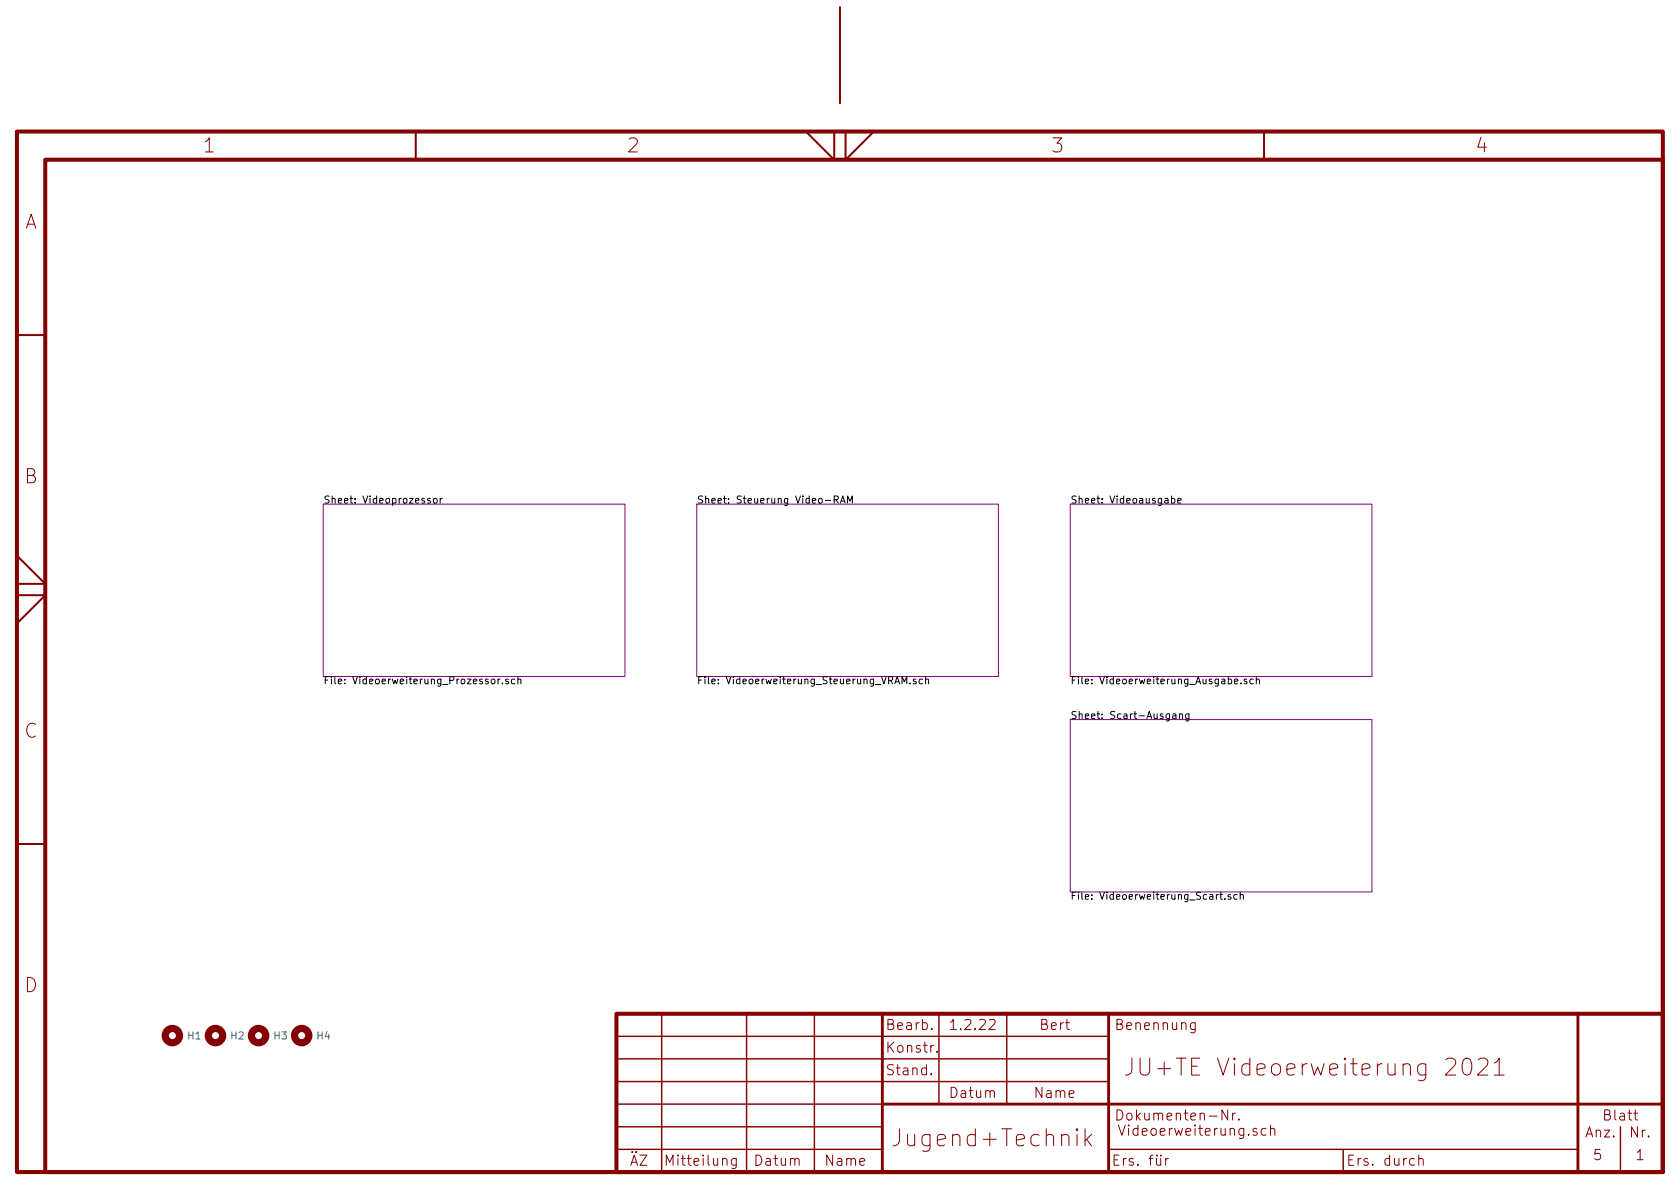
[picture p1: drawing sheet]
<svg xmlns="http://www.w3.org/2000/svg" width="297mm" height="210mm" viewBox="0 0 297 210" stroke-linecap="round" stroke-linejoin="round" font-family="sans-serif">
<path d="M3 23.3h291v184h-291zM8 28.2h286v179.1h-286zM109 179.3h185v28h-185z" fill="none" stroke="#840000" stroke-width=".71"/>
<path d="M148.5 1.3v17M73.5 23.3v4.9M142.5 23.3l5 5v-5M149.5 23.3v5l5-5M223.5 23.3v5M3 59.3h5M3 98.3l5 4.9h-5M3 105.3h5l-5 5M3 149.2h5" fill="none" stroke="#840000" stroke-width=".36"/>
<g fill="none" stroke="#840000" stroke-width=".18">
<path d="M164.6 189.9l.1 .1-.1 .1v-.2v.2M164.7 181.9v.2l-.1-.1 .1-.1v.2M165.7 185.9v.2M191.8 199.6v3M211.3 180.8v1.5a.5 .5 0 0 1-.8 .3M211.3 180.9l-.5-.1-.3 .4v.7l.3 .2 .5-.1M217.1 196.3v1.8l-1-1.8v1.8M217.9 196.8v1.3M218.4 196.8l-.3 .1-.2 .3M219 197.9v.2M223.9 199.6l-.2-.1a.56 .56 0 0 0-.7 .4v.5a.56 .56 0 0 0 .7 .4l.2-.1M224.6 199.7a.44 .44 0 0 1 .8 .1v1"/>
<path d="M224.6 199v1.8M255.7 187.4l.4-.3h.7a.8 .8 0 0 1 .4 1.3l-1.7 1.7h1.9M258.8 187.4a.71 .71 0 0 1 .7-.3 .71 .71 0 0 1 .6 .6 1.81 1.81 0 0 1-.6 2.4 .77 .77 0 0 1-.9-.6 2.67 2.67 0 0 1 .2-2.1zM261.4 187.4l.4-.3h.7a.8 .8 0 0 1 .4 1.3l-1.7 1.7h1.9M264.2 188l.6-.5 .3-.4v3M264.2 190.1h1.7M130.2 204.8v1.5a.49 .49 0 0 1-.8 .3M130.2 204.9l-.2-.1a.56 .56 0 0 0-.7 .4v.5a.56 .56 0 0 0 .7 .4l.2-.1M192.1 201.5l.9 1.1M193 200.6l-1.2 1.1M206.1 204.8v1.3M206.6 204.8l-.3 .1-.2 .3"/>
<path d="M250.9 205l.2-.2 .4 .1 .1 1.2M250.9 204.3v1.8"/>
</g>
<g fill="none" stroke="#840000" stroke-width=".25">
<path d="M117 179.3v28M132 179.3v28M144 179.3v28M166 179.3v15.9M178 179.3v15.9M109 183.3h87M109 187.2h87M109 191.3h87M109 199.3h47M109 195.2h47M286.5 199.3v8M109 203.2h47"/>
<path d="M196 203.2h83M237.5 203.2v4.1"/>
</g>
<path d="M156 179.3v28M196 179.3v28M279 179.3v28M156 195.2h138" fill="none" stroke="#840000" stroke-width=".51"/>
<path d="M57.1 89.1h53.4v30.5h-53.4zM123.2 89.1h53.3v30.5h-53.3zM189.2 89.1h53.4v30.5h-53.4zM189.2 127.2h53.4v30.5h-53.4z" fill="none" stroke="#840084" stroke-width=".18"/>
<g fill="none" stroke="#000" stroke-width=".18">
<path d="M76.1 88.2l-.3-.1-.2 .2 .1 .2 .4 .1v.3h-.5M76.7 88.3l.2-.2 .3 .2 .1 .4-.1 .2-.3 .1-.2-.2zM77.8 88.1v.9M78.2 88.1l-.4 .3M147.5 88.4l.6-.1 .1-.2v-.3l-.2-.1h-.5v1.3M147.8 88.4l.4 .6M148.6 89l.4-1.3 .4 1.3M148.7 88.6h.6M149.9 89v-1.3l.4 .9 .4-.9v1.3M207.1 88.2l.4-.1 .2 .3-.1 .5h-.5M207.1 87.7v1.3M208.2 88.5l.6-.1v-.2l-.4-.1-.2 .2 .1 .6h.5"/>
<path d="M91.6 119.7v1.2M163.7 119.7v1.2M222.1 119.7v1.2M87 120.1h.3l.2 .1-.1 .7h-.3l-.3-.2zM88.1 120.1v.8M88.4 120.1l-.3 .2M88.8 120.8v.1M89.9 120.1h-.3l-.2 .2 .1 .1 .4 .2v.3h-.5M91 120.1h-.3l-.3 .2 .1 .6h.5M91.6 120.2l.1-.1h.3l.1 .8M159.5 120.9v-1.2l.4 .9 .4-.9v1.2M160.9 120.8v.1"/>
<path d="M162 120.1h-.4l-.1 .2v.1l.5 .2v.3h-.5M163.1 120.1h-.4l-.2 .2 .1 .6h.5M163.7 120.2l.1-.1h.3l.1 .8M207.4 126.3h.4l.1 .8M207.9 126.5l-.4 .1-.2 .2 .1 .2h.5M208.5 126.4l.2-.2 .3 .1 .1 .8M208.5 126.2v.9M210.2 126.2v1.2l-.2 .1-.3-.1M210.2 126.3l-.3-.1-.3 .3 .1 .5h.5M218.3 120.5l.6-.1-.1-.3h-.4l-.1 .2v.6h.5M219.4 120.8v.1M220.4 120.1h-.3l-.1 .2v.1l.4 .2v.3h-.4"/>
<path d="M221.6 120.1h-.4l-.2 .2 .1 .6h.5M222.1 120.2l.2-.1h.3l.1 .8M215.7 158.2h.5M215.8 157.8v1l.4 .2M216.6 158.9v.1M217.6 158.2h-.3l-.2 .2 .1 .1 .4 .2v.3h-.5M218.7 158.2h-.3l-.3 .2 .2 .6h.4M219.3 158.3l.2-.1h.3v.8M219.3 157.8v1.2"/>
</g>
<g fill="none" stroke="#840000" stroke-width="1.3">
<circle cx="30.5" cy="183.1" r="1.27"/>
<circle cx="38.1" cy="183.1" r="1.27"/>
<circle cx="45.7" cy="183.1" r="1.27"/>
<circle cx="53.3" cy="183.1" r="1.27"/>
</g>
<g font-size="4.2" fill="#840000">
<text x="198.5" y="190.3">JU+TE Videoerweiterung 2021</text>
<text x="159" y="202.8">Jugend+Technik</text>
</g>
<g font-size="3.5" fill="#840000">
<text x="36" y="27">1</text>
<text x="111" y="27">2</text>
<text x="186" y="27">3</text>
<text x="261" y="27">4</text>
<text x="4.3" y="40.5">A</text>
<text x="4.3" y="85.5">B</text>
<text x="4.3" y="130.5">C</text>
<text x="4.3" y="175.5">D</text>
</g>
<g font-size="2.5" fill="#840000">
<text x="156.5" y="182.1">Bearb.</text>
<text x="168.5" y="182.1">1.2.22</text>
<text x="184" y="182.1">Bert</text>
<text x="197" y="182.1">Benennung</text>
<text x="156.5" y="190.1">Stand.</text>
<text x="156.5" y="186.2">Konstr.</text>
<text x="168.1" y="194.2">Datum</text>
<text x="183.1" y="194.2">Name</text>
<text x="197" y="198.1">Dokumenten-Nr.</text>
<text x="197.5" y="200.8">Videoerweiterung.sch</text>
<text x="280.4" y="201.1">Anz.</text>
<text x="283.7" y="198.1">Blatt</text>
<text x="288.3" y="201.1">Nr.</text>
<text x="111.3" y="206.1">ÄZ</text>
<text x="118.1" y="206.1">Mitteilung</text>
<text x="133.6" y="206.1">Datum</text>
<text x="146.1" y="206.1">Name</text>
<text x="196.5" y="206.1">Ers. für</text>
<text x="238" y="206.1">Ers. durch</text>
<text x="281.8" y="205.2">5</text>
<text x="289.3" y="205.2">1</text>
</g>
<g font-size="1.8">
<text x="57.1" y="89">Sheet: Videoprozessor</text>
<text x="123.2" y="89">Sheet: Steuerung Video-RAM</text>
<text x="189.2" y="89">Sheet: Videoausgabe</text>
<text x="57.1" y="121">File: Videoerweiterung_Prozessor.sch</text>
<text x="123.2" y="121">File: Videoerweiterung_Steuerung_VRAM.sch</text>
<text x="189.2" y="121">File: Videoerweiterung_Ausgabe.sch</text>
<text x="189.2" y="127.1">Sheet: Scart-Ausgang</text>
<text x="189.2" y="159.1">File: Videoerweiterung_Scart.sch</text>
</g>
<g font-size="1.8" fill="#008484">
<text x="33.2" y="183.8">H1</text>
<text x="40.9" y="183.8">H2</text>
<text x="48.5" y="183.8">H3</text>
<text x="56.1" y="183.8">H4</text>
</g>
</svg>
